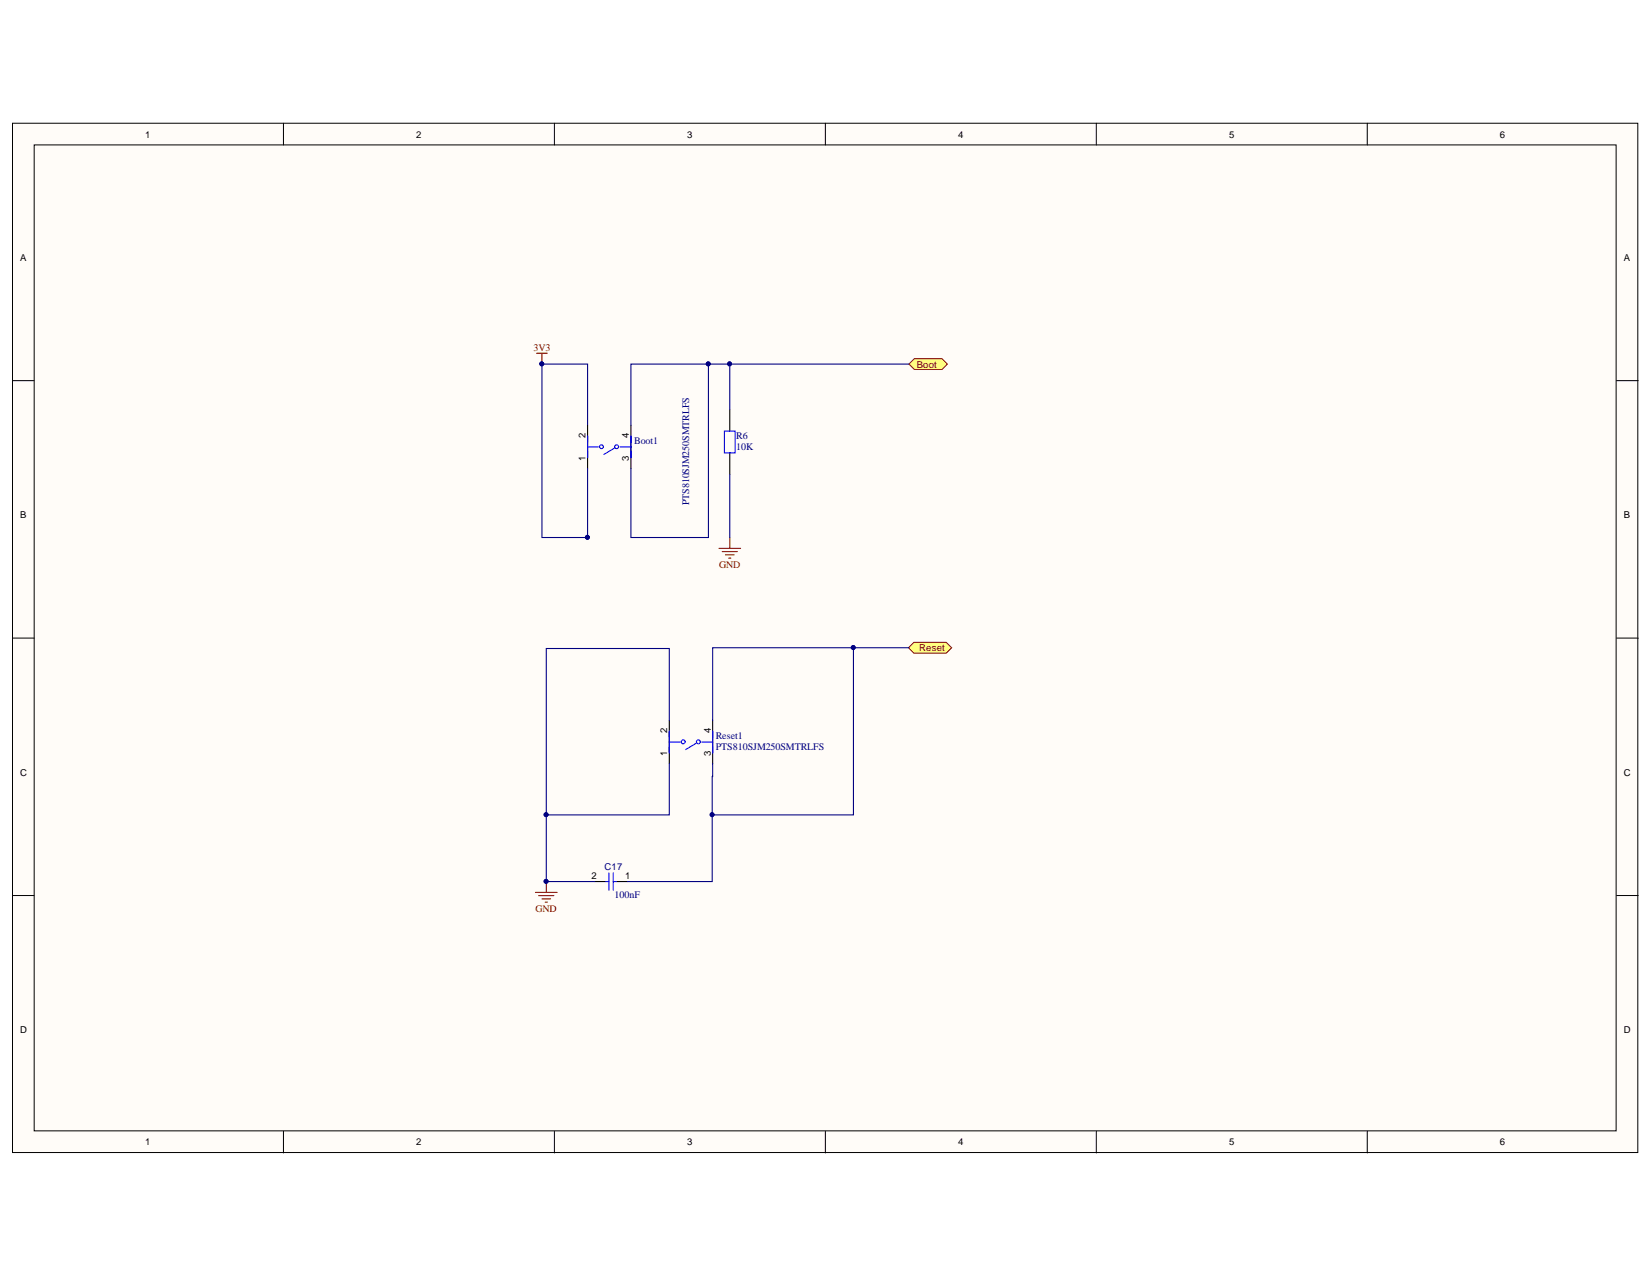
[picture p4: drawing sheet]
<svg xmlns="http://www.w3.org/2000/svg" width="279mm" height="216mm" viewBox="0 0 279 216" stroke-linecap="round" stroke-linejoin="round" font-family="sans-serif">
<g fill="#fffcf8" stroke="#000" stroke-width=".17">
<path d="M2.1 20.8h274.9v174.1h-274.9z"/>
<path d="M5.8 24.5h267.5v166.7h-267.5z"/>
</g>
<g fill="none" stroke="#000" stroke-width=".17">
<path d="M47.9 20.8v3.7M93.8 20.8v3.7M139.6 20.8v3.7M185.4 20.8v3.7M231.2 20.8v3.7M2.1 64.4h3.7M273.4 64.4h3.7M2.1 107.9h3.7M273.4 107.9h3.7M2.1 151.4h3.7M273.4 151.4h3.7M47.9 191.3v3.6"/>
<path d="M93.8 191.3v3.6M139.6 191.3v3.6M185.4 191.3v3.6M231.2 191.3v3.6"/>
</g>
<path d="M100.6 149h1.8M104.3 149h1.8" fill="none" stroke="#000" stroke-width=".18"/>
<path d="M102.4 149h.6M103 147.6v2.9M103.7 147.6v2.9M103.7 149h.6" fill="none" stroke="#00f" stroke-width=".18"/>
<path d="M90.6 150.9h3.6M91.1 151.4h2.6M91.7 152h1.4M92.2 152.5h.4M92.4 149v1.9" fill="none" stroke="#800000" stroke-width=".18"/>
<circle cx="92.4" cy="149" r=".33" fill="#000080" stroke="#000080" stroke-width=".17"/>
<g fill="#ffff80" stroke="#800000" stroke-width=".17">
<path d="M153.7 109.5l.9-.9h5.4l.9 .9-.9 .9h-5.4z" fill-rule="evenodd"/>
<path d="M153.7 61.6l.9-1h4.7l.9 1-.9 .9h-4.7z" fill-rule="evenodd"/>
</g>
<path d="M90.7 59.7h1.9M91.7 59.7v1.9M121.6 92.7h3.7M122.1 93.3h2.6M122.7 93.8h1.5M123.2 94.4h.4M123.4 90.9v1.8" fill="none" stroke="#800000" stroke-width=".18"/>
<g fill="#000080" stroke="#000080" stroke-width=".17">
<circle cx="91.6" cy="61.5" r=".33"/>
<circle cx="120.4" cy="137.7" r=".33"/>
<circle cx="99.3" cy="90.8" r=".33"/>
<circle cx="92.4" cy="137.7" r=".33"/>
<circle cx="92.4" cy="149" r=".33"/>
<circle cx="144.3" cy="109.5" r=".33"/>
<circle cx="119.8" cy="61.5" r=".33"/>
<circle cx="123.4" cy="61.5" r=".33"/>
</g>
<path d="M99.4 71.9v7.3M106.7 71.9v7.3M123.4 69.2v3.7M123.4 76.6v3.6M113.2 121.8v7.3M120.5 121.8v7.3" fill="none" stroke="#000" stroke-width=".18"/>
<g fill="none" stroke="#00f" stroke-width=".18">
<path d="M99.4 75.6h1.8M99.4 73.7v3.7M104 75.7l-1.9 1.1M104.9 75.6h1.8M106.7 73.7v3.7M122.5 72.9h1.8v3.7h-1.8zM113.2 125.5h1.8M113.2 123.6v3.7M117.8 125.6l-1.9 1.1M118.7 125.5h1.8M120.5 123.6v3.7"/>
<circle cx="101.7" cy="75.5" r=".33"/>
<circle cx="104.3" cy="75.5" r=".33"/>
<circle cx="115.5" cy="125.4" r=".33"/>
<circle cx="118.1" cy="125.4" r=".33"/>
</g>
<path d="M99.4 71.9v-10.3h-7.7v29.3h7.7M99.4 79.2v11.7h.2M119.8 61.6v29.3h-13.1v-11.7M123.4 61.6v7.6M153.7 61.6h-47v10.3M123.4 80.2v10.7M144.3 109.5v28.3h-23.8M153.7 109.5h-33.2v12.3M113.2 129.1v8.7h-20.8M113.2 121.8v-12.2h-20.8v39.4h8.2M120.5 129.1v19.9h-14.4" fill="none" stroke="#000080" stroke-width=".18"/>
<g font-size="1.7" fill="#800000">
<text x="90.3" y="59.4">3V3</text>
<text x="121.6" y="96">GND</text>
<text x="90.6" y="154.2">GND</text>
</g>
<g font-size="1.7" fill="#000080">
<text x="107.3" y="75">Boot1</text>
<text x="124.5" y="74.2">R6</text>
<text x="124.5" y="76">10K</text>
<text x="116.6" y="85.4" transform="rotate(-90 116.6 85.4)">PTS810SJM250SMTRLFS</text>
<text x="121" y="124.9">Reset1</text>
<text x="121" y="126.8">PTS810SJM250SMTRLFS</text>
<text x="104" y="151.9">100nF</text>
</g>
<g font-size="1.6">
<text x="24.5" y="23.3">1</text>
<text x="70.4" y="23.3">2</text>
<text x="116.2" y="23.3">3</text>
<text x="162.1" y="23.3">4</text>
<text x="207.9" y="23.3">5</text>
<text x="253.7" y="23.3">6</text>
<text x="3.4" y="44.1">A</text>
<text x="274.7" y="44.1">A</text>
<text x="99.1" y="77.9" transform="rotate(-90 99.1 77.9)">1</text>
<text x="99.1" y="74.1" transform="rotate(-90 99.1 74.1)">2</text>
<text x="106.3" y="77.9" transform="rotate(-90 106.3 77.9)">3</text>
<text x="106.3" y="74.1" transform="rotate(-90 106.3 74.1)">4</text>
<text x="3.4" y="87.6">B</text>
<text x="274.7" y="87.6">B</text>
<text x="112.8" y="124" transform="rotate(-90 112.8 124)">2</text>
<text x="120.2" y="124" transform="rotate(-90 120.2 124)">4</text>
<text x="3.4" y="131.2">C</text>
<text x="112.8" y="127.9" transform="rotate(-90 112.8 127.9)">1</text>
<text x="120.2" y="127.9" transform="rotate(-90 120.2 127.9)">3</text>
<text x="274.7" y="131.2">C</text>
<text x="100.1" y="148.7">2</text>
<text x="105.7" y="148.7">1</text>
<text x="3.4" y="174.6">D</text>
<text x="274.7" y="174.6">D</text>
<text x="24.5" y="193.7">1</text>
<text x="70.4" y="193.7">2</text>
<text x="116.2" y="193.7">3</text>
<text x="162.1" y="193.7">4</text>
<text x="207.9" y="193.7">5</text>
<text x="253.7" y="193.7">6</text>
</g>
<g font-size="1.6" fill="#800000">
<text x="155" y="62.2">Boot</text>
<text x="155.5" y="110.1">Reset</text>
</g>
<text font-size="1.6" fill="#000080" x="102.3" y="147.1">C17</text>
</svg>
